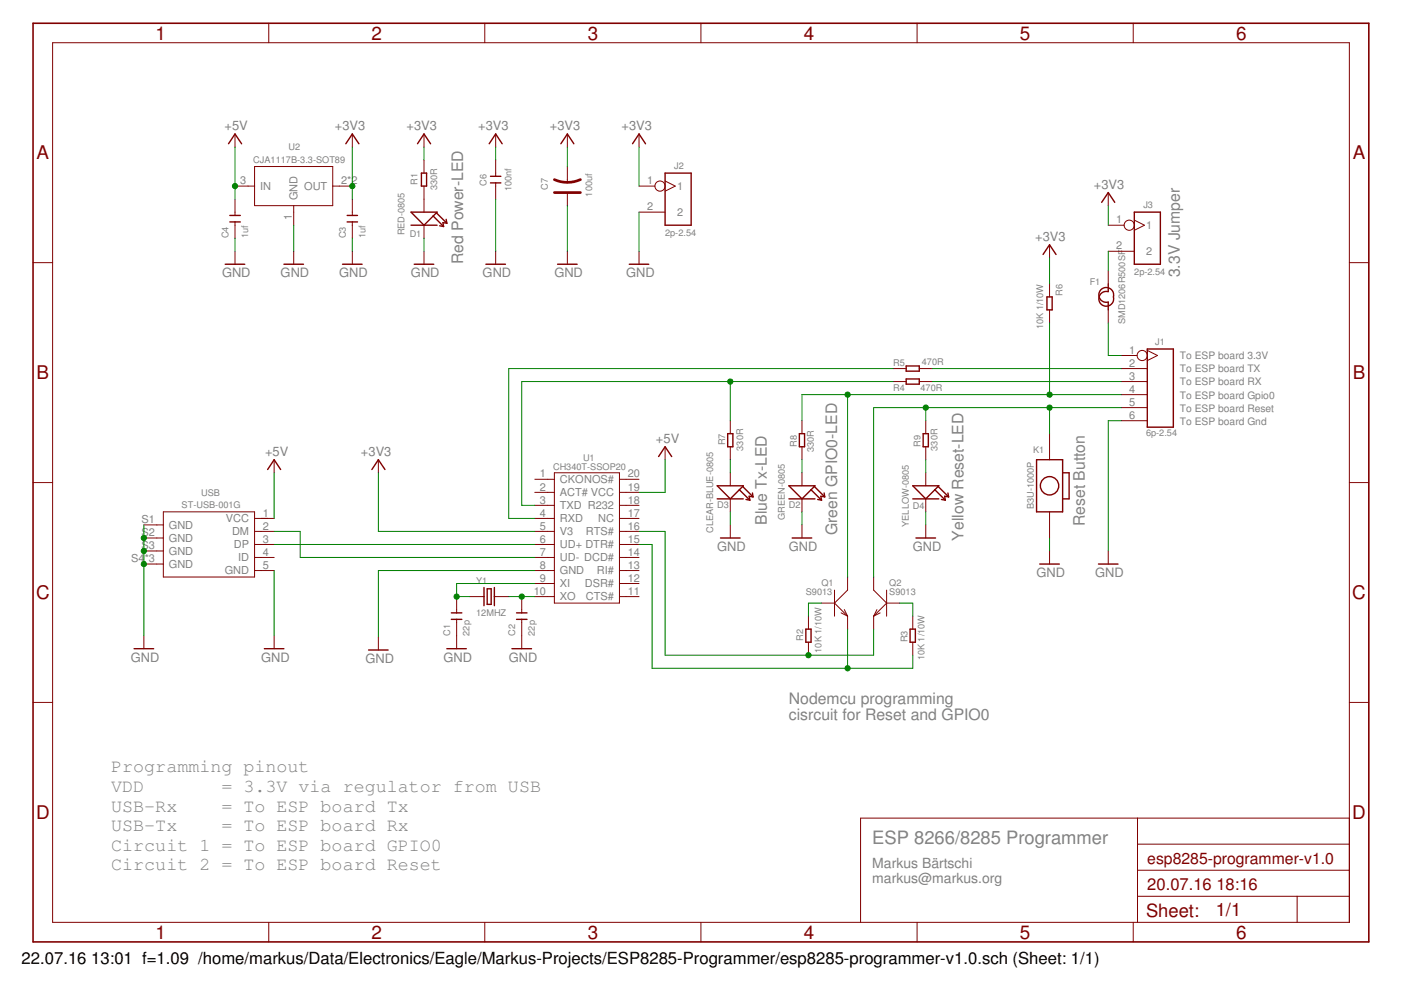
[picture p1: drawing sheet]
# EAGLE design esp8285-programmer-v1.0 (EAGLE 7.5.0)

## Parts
C1  22p  CERAMIC-10PF-50V-5%-NPO(0603)  [C0603]
C2  22p  CERAMIC-10PF-50V-5%-NPO(0603)  [C0603]
C3  1uf  CERAMIC-1UF-25V-10%-X7R(0603)  [C0603]
C4  1uf  CERAMIC-1UF-25V-10%-X7R(0603)  [C0603]
C6  100nf  CERAMIC-100NF-50V-10%-X7R(0603)  [C0603]
C7  100uf  TANTALUM-SMD-100UF-6.3V(AVX-B)  [AVX-B]
D1  RED-0805  SMD-LED-CLEAR-RED(0805)  [LED-0805]
D2  GREEN-0805  SMD-LED-CLEAR-GREEN(0805)  [LED-0805]
D3  CLEAR-BLUE-0805  SMD-LED-CLEAR-BLUE(0805)  [LED-0805]
D4  YELLOW-0805  SMD-LED-CLEAR-YELLOW(0805)  [LED-0805]
F1  SMD1206R500SF  SMD-PPTC-500MA(1206)  [F1206]
J1  6p-2.54  DIP-BLACK-MALE-HEADER(6P-2.54)  [H6-2.54]
J2  2p-2.54  DIP-BLACK-MALE-HEADER-VERT(2P-2.54)  [H2-2.54]
J3  2p-2.54  DIP-BLACK-MALE-HEADER-VERT(2P-2.54)  [H2-2.54]
K1  B3U-1000P  SMD-BUTTON-WITHOUT-BOSS-(2P-3X2.5MM)  [SW2-SMD-3.0X2.5X1.2+0.4MM]
Q1  S9013  SMD-TRANSISTORS-NPN-25V-500MA-S9013(SOT-23)  [SOT-23]
Q2  S9013  SMD-TRANSISTORS-NPN-25V-500MA-S9013(SOT-23)  [SOT-23]
R1  330R  SMD-RES-330R-1%-1/10W(0603)  [R0603]
R2  10K 1/10W  SMD-RES-10K-5%-1/10W(0603)  [R0603]
R3  10K 1/10W  SMD-RES-10K-5%-1/10W(0603)  [R0603]
R4  470R  SMD-RES-470R-5%-1/10W(0603)  [R0603]
R5  470R  SMD-RES-470R-5%-1/10W(0603)  [R0603]
R6  10K 1/10W  SMD-RES-10K-5%-1/10W(0603)  [R0603]
R7  330R  SMD-RES-330R-1%-1/10W(0603)  [R0603]
R8  330R  SMD-RES-330R-1%-1/10W(0603)  [R0603]
R9  330R  SMD-RES-330R-1%-1/10W(0603)  [R0603]
U1  CH340T-SSOP20  INTERFACE-CH340T(SSOP20)  [SSOP20-0.65-7.6X5.2MM]
U2  CJA1117B-3.3-SOT89  PMIC-CJA1117B-3.3(SOT-89)  [SOT-89]
USB  ST-USB-001G  MICRO-USB-SMD-B-WITHOUT-POST-W/P(ST-USB-001G)  [MICRO-USB5+4P-SMD-0.65-B]
Y1  12MHZ  SMD-CRYSTAL-12MHZ-20PF-20PPM-40R(2P-5.0X3.2MM)  [X2-SMD-5.0X3.2X1.3MM]

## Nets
+3V3: C3.2 C6.2 C7.- J2.1 J3.1 R1.2 R6.1 U1.5(V3) U2.2(OUT) U2.4(OUT)
+5V: C4.2 U1.19(VCC) U2.3(IN) USB.1(VCC)
GND: C1.1 C2.1 C3.1 C4.1 C6.1 C7.+ D1.- D2.- D3.- D4.- J1.6 J2.2 K1.1 U1.8(GND) U2.1(GND) USB.5(GND) USB.S1(GND) USB.S2(GND) USB.S3(GND) USB.S4(GND) USB.S5(GND) USB.S6(GND)
N$1: F1.1 J1.1
N$2: D1.+ R1.1
N$3: F1.2 J3.2
N$4: J1.2 R5.2
N$5: C2.2 U1.10(XO) Y1.2
N$6: C1.2 U1.9(XI) Y1.1
N$7: J1.3 R4.2
N$8: Q1.1(B) R2.1
N$9: Q2.1(B) R3.1
N$17: D3.+ R7.1
N$18: D2.+ R8.1
N$19: D4.+ R9.1
N$DTR: Q1.2(E) R3.2 U1.15(DTR#)
N$GPIO0: J1.4 Q1.3(C) R6.2 R8.2
N$RESET: J1.5 K1.2 Q2.3(C) R9.2
N$RTS: Q2.2(E) R2.2 U1.16(RTS#)
N$RX: R5.1 U1.4(RXD)
N$TX: R4.1 R7.2 U1.3(TXD)
N$USBD+: U1.6(UD+) USB.3(DP)
N$USBD-: U1.7(UD-) USB.2(DM)
Unconnected: U1.1(CKO) U1.2(ACT#) U1.11(CTS#) U1.12(DSR#) U1.13(RI#) U1.14(DCD#) U1.17(NC) U1.18(R232) U1.20(NOS#) USB.4(ID)

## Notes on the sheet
- Red Power-LED
- 3.3V Jumper
- To ESP board 3.3V
- To ESP board TX
- To ESP board RX
- To ESP board Gpio0
- To ESP board Reset
- To ESP board Gnd
- Blue Tx-LED | Reset Button
- Green GPIO0-LED
- Yellow Reset-LED
- Nodemcu programming
  cisrcuit for Reset and GPIO0
- ESP 8266/8285 Programmer
- Markus Bärtschi
  markus@markus.org
- Programming pinout
  VDD       = 3.3V via regulator from USB
  USB-Rx    = To ESP board Tx
  USB-Tx    = To ESP board Rx
  Circuit 1 = To ESP board GPIO0
  Circuit 2 = To ESP board Reset
